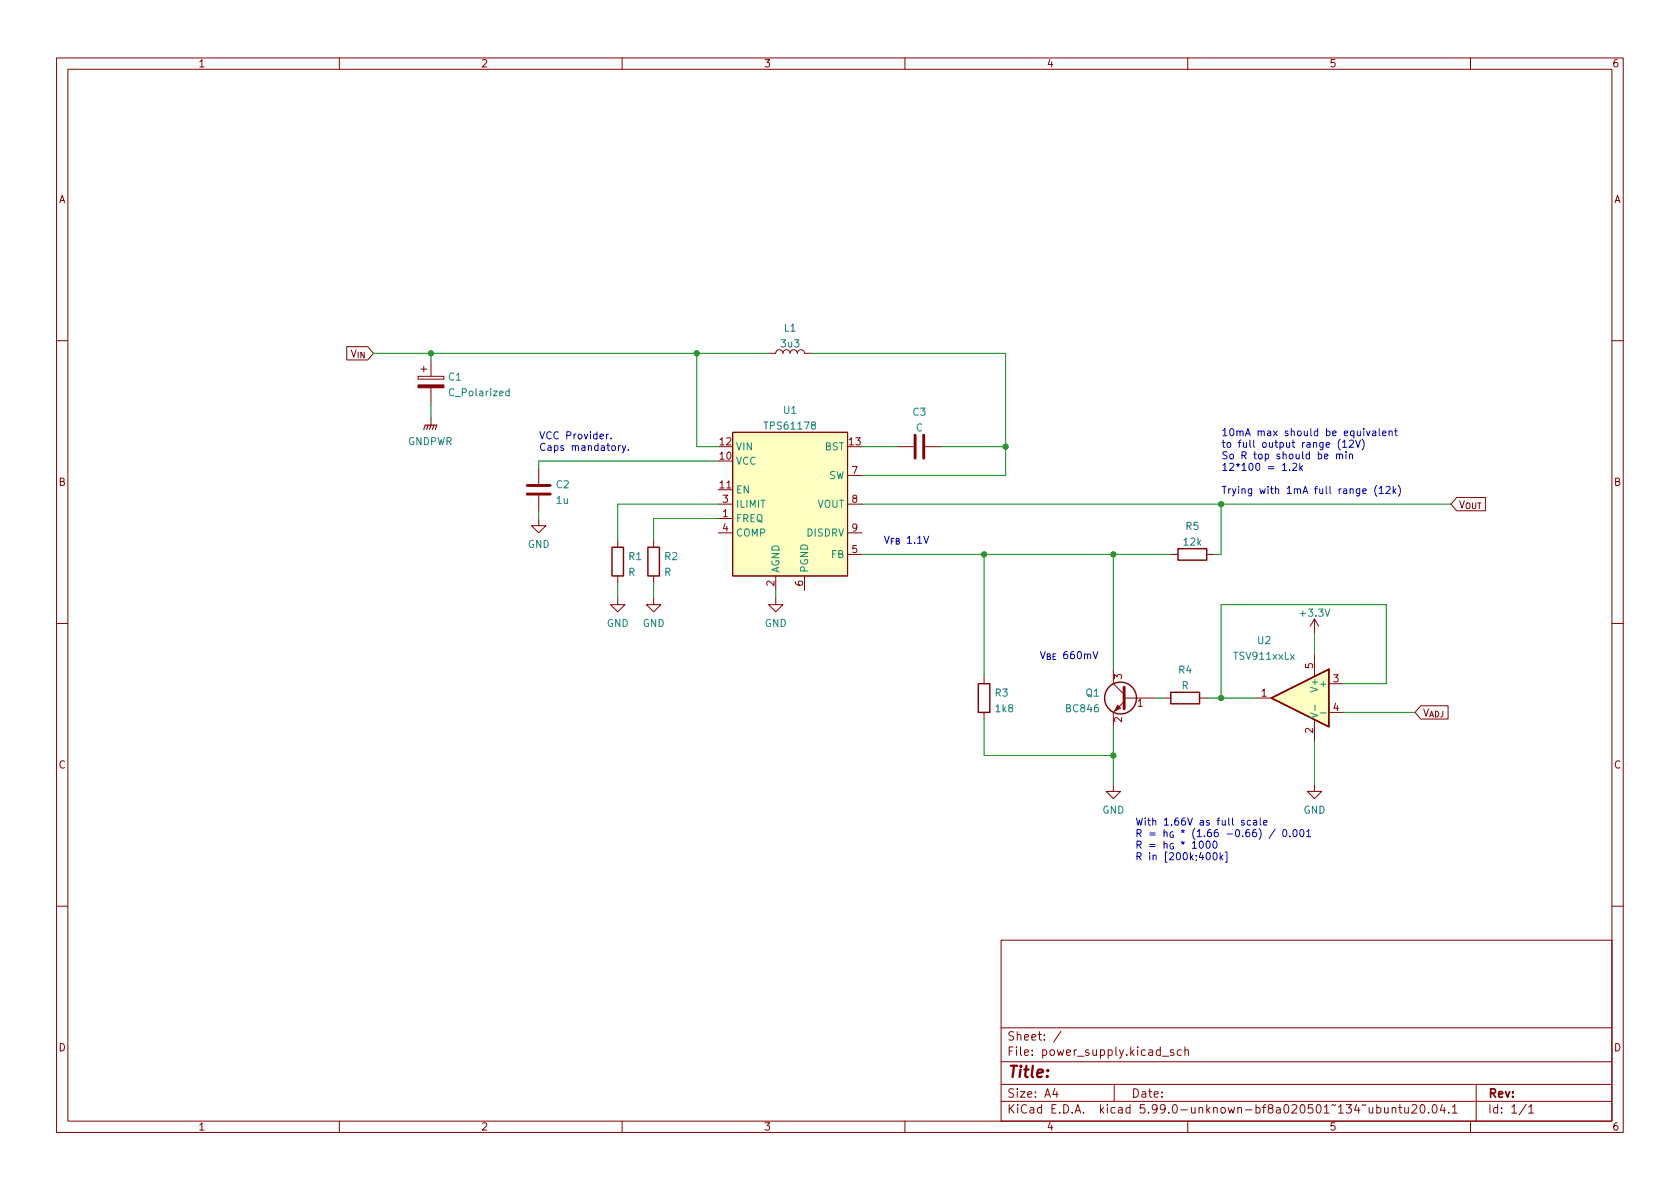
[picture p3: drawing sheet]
<svg xmlns="http://www.w3.org/2000/svg" width="297mm" height="210mm" viewBox="0 0 297 210" stroke-linecap="round" stroke-linejoin="round" font-family="sans-serif">
<path d="M0 .2h297v210.1h-297z" fill="#fff" stroke="#fff" stroke-width=".18"/>
<g fill="none" stroke="#840000" stroke-width=".18">
<path d="M10 10.2h277v190.1h-277zM12 12.2h273v186.1h-273zM60 10.2v2M110 10.2v2M160 10.2v2M210 10.2v2M260 10.2v2M10 60.2h2M61.3 61.3h3.7l1 1.2-1 1.2h-3.7zM62.1 61.9l.4 1.2 .5-1.2M63.3 62.3v1M64.4 62.3v1l-.6-1v1"/>
<path d="M73.9 66.5h4.6v.6h-4.6zM74.4 65.3h1M74.9 64.8v1M76.2 63.7v2.8M76.2 68.6v2.8M76.2 73.9v1.3M129.5 76.4h20.4v25.4h-20.4zM135.9 62.5h1.3a.64 .64 0 0 1 .6-.7 .64 .64 0 0 1 .6 .7 .64 .64 0 0 1 .7-.7 .64 .64 0 0 1 .6 .7 .64 .64 0 0 1 .6-.7 .64 .64 0 0 1 .7 .7 .64 .64 0 0 1 .6-.7 .64 .64 0 0 1 .6 .7h1.3M158.7 79h2.8M163.6 79h2.8M285 60.2h2M95.2 91.7v1.3h1.3l-1.3 1.2-1.2-1.2h1.2"/>
<path d="M95.2 82.8v2.8M95.2 87.6v2.8M109.2 95.5v1.3M115.6 95.5v1.3M127 91.7h2.5M127 86.6h2.5M127 89.1h2.5M127 94.2h2.5M149.9 98h2.5M149.9 89.1h2.5M149.9 94.2h2.5M149.9 84.1h2.5"/>
<path d="M207 98h1.3M213.4 98h1.2M257.6 88h5v2.3h-5l-1.1-1.2zM10 110.2h2M109.2 105.7v1.2h1.3l-1.3 1.3-1.3-1.3h1.3M109.2 101.8v1.3M115.6 105.7v1.2h1.2l-1.2 1.3-1.3-1.3h1.3M115.6 101.8v1.3M137.2 105.7v1.2h1.2l-1.2 1.3-1.3-1.3h1.3M137.2 101.8v2.6M142.2 101.8v2.6M174 119.6v1.3"/>
<path d="M196.8 118.4v2.5l2 1.9M232.4 109.5l-.8 1.2M232.4 109.5v2.5M232.4 115.8v3.8M232.4 109.5l.8 1.2M285 110.2h2M174 126v1.2M196.8 138.7v1.2h1.3l-1.3 1.3-1.2-1.3h1.2M198.8 124.1l-2 1.9v2.5M198.8 123.4h5.7M205.7 123.4h1.3M212.1 123.4h1.3"/>
<path d="M222.2 123.4h2.6M232.4 138.7v1.2h1.3l-1.3 1.3-1.3-1.3h1.3M232.4 127.2v3.9M234.9 120.9h2.6M234.9 126h2.6M251.2 124.8h4.8v2.4h-4.8l-1-1.2zM10 160.2h2M177 166.3h108v32h-108zM285 160.2h2M60 198.3v2M110 198.3v2M160 198.3v2"/>
<path d="M177 194.8h108M177 191.8h108M177 187.8h108M177 181.8h108M186.5 192.5l-.4 1h1M186.9 193v1M187.6 182.4l-1.3 1.9M197 191.8v3M205.5 186.8h1.1M207.5 185.7l-.4-.1-.2 .2 .1 .3 .5 .1v.4h-.6M208.9 185.7l-.5-.1-.3 .3v.4l.2 .3h.6M209.5 185.8l.2-.2 .4 .1v.9"/>
<path d="M209.5 185.1v1.5M210 198.3v2M243.4 195.9l.5-.1 .2 .3v.4l-.1 .3h-.6M243.4 195.3v1.5M244.8 195.8l.1 1h.3l.2-.1M245.4 195.8v1M246.1 196l.3-.2 .3 .1 .1 .9M246.1 195.8v1M247.3 195.8h.6M247.5 195.3v1.3l.4 .2M248.4 195.8v1h.4l.2-.1M249 195.8v1"/>
<path d="M249.6 195.5l.6-.2 .2 .2 .1 .3-.9 1h.9M251.3 195.4l.1-.1a.81 .81 0 0 1 .6 .7 .81 .81 0 0 1-.3 .8h-.1a.81 .81 0 0 1-.6-.6 .81 .81 0 0 1 .3-.8zM252.6 196.7v.1M253.4 195.5l.2-.2a.81 .81 0 0 1 .6 .7 .81 .81 0 0 1-.3 .8h-.2a.81 .81 0 0 1-.3-1.3zM255 195.3l-.3 1h.9M255.4 195.8v1M256.1 196.7v.1M256.8 195.8l.4-.5v1.5M256.8 196.8h.8M260 198.3v2M261 191.8v6.5M269.9 195.3l-1.3 1.9"/>
<path d="M270.3 195.8l.4-.5v1.5M270.3 196.8h.9"/>
</g>
<g fill="none" stroke="#840000" stroke-width=".25">
<path d="M108.2 96.8h2v5h-2zM114.6 96.8h2v5h-2zM208.3 97h5.1v2.1h-5.1zM173 120.9h2v5.1h-2zM207 122.4h5.1v2.1h-5.1zM224.8 123.4l10.1-5v10.1z"/>
<circle cx="198.1" cy="123.4" r="2.82"/>
</g>
<path d="M74.9 75.9l.3-.7h2l-.2 .7M75.7 75.2l-.3 .7M76.2 75.2l-.3 .7M76.7 75.2l-.2 .7" fill="none" stroke="#840000" stroke-width=".2"/>
<path d="M161.8 77v4M163.3 77v4M93.2 87.4h4.1M93.2 85.8h4.1M198.8 121.5v3.8" fill="none" stroke="#840000" stroke-width=".51"/>
<g fill="#ffffc2" stroke="#ffffc2" stroke-width=".18">
<path d="M224.8 123.4l10.1-5v10.1z"/>
<path d="M129.5 76.4h20.4v25.4h-20.4z"/>
</g>
<path d="M90 69.2h-.3l-.3 .2 .1 .5h.5M90 68.7v1.3M231.7 126.1l1.3 .4-1.3 .4M232.5 124.7v1M233.5 126.1h.9" fill="none" stroke="#008484" stroke-width=".18"/>
<g fill="#840000" stroke="#840000" stroke-width=".18">
<path d="M197.6 124.7l.5 .5-1 .5z"/>
<path d="M73.9 68.1h4.6v.5h-4.6z"/>
</g>
<g fill="none" stroke="#0000c2" stroke-width=".18">
<path d="M107.2 76.8v.8M107.6 76.8l-.4 .2M108 77.5v.1M109.4 78.8v.9M109.7 78.8l-.3 .3M110 78.8l.3 .9M110.6 78.8l-.4 1.2-.2 .1M111.1 79.5v.2M237 77.6a1.46 1.46 0 0 0 0 2M237.4 78.2l.3-.4v1.3M237.4 79.1h.7M238 79.9v.1"/>
<path d="M238.6 78l.5-.2 .2 .4-.8 .9h.8M239.7 77.8l.4 1.3 .4-1.3M240.8 77.6a1.46 1.46 0 0 1 0 2M241.6 76.2l.3 .9 .3-.9M242.7 76.3h.5l.1 .8M243.3 76.5l-.5 .1-.2 .2 .2 .3 .5-.1M243.9 75.8v1.1l.1 .2M244.5 76.6l.6-.1-.1-.2-.4-.1-.1 .2v.6h.5M245.6 76.3l.2-.1 .3 .1 .1 .8M245.6 76.2v.9M246.6 76.2h.5M246.8 75.8v1.1l.3 .2"/>
<path d="M228 83.1v.1M228.6 82l.4-.1 .3 .4-.8 .9h.8M229.8 81.9v1.3M229.9 82.7l.4 .5M230.3 82.3l-.5 .5M236.3 80.4l.2-.1 .3 .1v.7M236.3 80.3v.8M236.8 80.5l.2-.2 .3 .1 .1 .7M238 80.3v.8M238.6 80.4l.2-.1 .3 .1v.7M238.6 80.3v.8M241 86.9l.6-.2-.1-.2-.4-.1-.1 .2v.6h.5"/>
<path d="M243.4 85.8a1.46 1.46 0 0 0 0 2M243.9 86.4l.3-.4v1.3M243.9 87.3h.7M245.1 86.1l.4-.1 .3 .4-.8 .9h.8M246.3 86v1.3M246.5 86.8l.3 .5M246.8 86.4l-.5 .5M247.2 85.8a1.46 1.46 0 0 1 0 2M213.4 150.8h.2a.68 .68 0 0 1 .4 .6 .68 .68 0 0 1-.4 .6 .84 .84 0 0 1-.2-1.2zM214.6 150.9l.2-.1a.68 .68 0 0 1 .4 .6 .68 .68 0 0 1-.4 .6l-.2-.1-.1-.3zM214.6 148.8l.2-.1a.68 .68 0 0 1 .4 .7 .68 .68 0 0 1-.4 .6 .84 .84 0 0 1-.2-1.2zM215.7 150.8v1.2"/>
<path d="M215.9 151.6l.3 .4M216.2 151.2l-.5 .5M216.6 150.7h.3v1.8h-.3M220 145.1h-.3l-.2 .1v.2l.5 .2v.3h-.5M221.1 145.1h-.3l-.3 .2 .1 .6h.5M221.7 145.1h.4l.1 .8M222.2 145.4h-.4l-.2 .2 .2 .3h.4M222.8 144.6v1.1l.2 .2M223.4 145.5l.6-.1v-.3h-.4l-.2 .1 .1 .7h.5M227 146.7h.1a.68 .68 0 0 1 .4 .6 .68 .68 0 0 1-.4 .7 .84 .84 0 0 1-.1-1.3zM228.1 147.8v.2M228.8 146.7h.1a.68 .68 0 0 1 .4 .6 .68 .68 0 0 1-.4 .7 .84 .84 0 0 1-.1-1.3z"/>
<path d="M230 146.7h.1a.68 .68 0 0 1 .5 .6 .68 .68 0 0 1-.5 .7 .84 .84 0 0 1-.1-1.3zM231 147.1l.4-.4v1.3M231 148h.7"/>
</g>
<g fill="none" stroke="#008400" stroke-width=".18">
<path d="M66 62.5h69.9M76.2 62.5v1.2M76.2 71.4v2.5M123.2 62.5v16.5h3.8M143.5 62.5h34.3v21.6h-25.4M152.4 79h6.3M166.4 79h11.4M95.2 90.4v1.3M127 89.1h-17.8v6.4M127 91.7h-11.4v3.8M127 81.5h-31.8v1.3M152.4 98h54.6"/>
<path d="M152.4 89.1h104.1M174 98v21.6M196.8 98v20.4M215.9 89.1v8.9h-1.3M109.2 103.1v2.6M115.6 103.1v2.6M137.2 104.4v1.3M232.4 112v3.8M174 127.2v6.4h22.8M196.8 128.5v10.2M204.5 123.4h1.2M213.4 123.4h8.8"/>
<path d="M232.4 131.1v7.6M237.5 120.9h7.6v-14h-29.2v16.5M237.5 126h12.7"/>
</g>
<g fill="#008400" stroke="#008400" stroke-width=".18">
<circle cx="123.2" cy="62.5" r=".46"/>
<circle cx="177.8" cy="79" r=".46"/>
<circle cx="76.2" cy="62.5" r=".46"/>
<circle cx="215.9" cy="123.4" r=".46"/>
<circle cx="174" cy="98" r=".46"/>
<circle cx="196.8" cy="98" r=".46"/>
<circle cx="215.9" cy="89.1" r=".46"/>
<circle cx="196.8" cy="133.6" r=".46"/>
</g>
<text font-size="2.8" fill="#840000" x="178" y="190.6">Title:</text>
<g font-size="2.1" fill="#840000">
<text x="178" y="184">Sheet: /</text>
<text x="178" y="186.7">File: power_supply.kicad_sch</text>
<text x="178" y="196.9">KiCad E.D.A. kicad 5.99.0-unknown-bf8a020501~134~ubuntu20.04.1</text>
<text x="178" y="194.1">Size: A4</text>
<text x="200" y="194.1">Date:</text>
<text x="263" y="194.1">Rev:</text>
<text x="263" y="196.9">Id: 1/1</text>
</g>
<g font-size="1.8" fill="#840000">
<text x="35" y="11.9">1</text>
<text x="85" y="11.9">2</text>
<text x="135" y="11.9">3</text>
<text x="185" y="11.9">4</text>
<text x="235" y="11.9">5</text>
<text x="285" y="11.9">6</text>
<text x="10.3" y="35.9">A</text>
<text x="285.3" y="35.9">A</text>
<text x="127.3" y="81.3">10</text>
<text x="127.3" y="78.7">12</text>
<text x="150.1" y="78.7">13</text>
<text x="150.6" y="83.8">7</text>
<text x="10.3" y="85.9">B</text>
<text x="127.3" y="86.4">11</text>
<text x="127.8" y="88.9">3</text>
<text x="150.6" y="88.9">8</text>
<text x="257.9" y="89.9">V_{OUT}</text>
<text x="285.3" y="85.9">B</text>
<text x="127.8" y="91.4">1</text>
<text x="127.8" y="94">4</text>
<text x="150.6" y="94">9</text>
<text x="150.6" y="97.8">5</text>
<text x="136.9" y="103.6" transform="rotate(-90 136.9 103.6)">2</text>
<text x="142" y="103.6" transform="rotate(-90 142 103.6)">6</text>
<text x="232.2" y="118.2" transform="rotate(-90 232.2 118.2)">5</text>
<text x="198.4" y="120.1" transform="rotate(-90 198.4 120.1)">3</text>
<text x="201.1" y="125">1</text>
<text x="223" y="123.2">1</text>
<text x="235.7" y="120.6">3</text>
<text x="235.7" y="125.7">4</text>
<text x="198.4" y="127.7" transform="rotate(-90 198.4 127.7)">2</text>
<text x="232.2" y="129.6" transform="rotate(-90 232.2 129.6)">2</text>
<text x="251.5" y="126.7">V_{ADJ}</text>
<text x="10.3" y="135.9">C</text>
<text x="285.3" y="135.9">C</text>
<text x="10.3" y="185.9">D</text>
<text x="285.3" y="185.9">D</text>
<text x="35" y="199.9">1</text>
<text x="85" y="199.9">2</text>
<text x="135" y="199.9">3</text>
<text x="185" y="199.9">4</text>
<text x="235" y="199.9">5</text>
<text x="285" y="199.9">6</text>
</g>
<g font-size="1.8" fill="#008484">
<text x="138.7" y="58.6">L1</text>
<text x="138.2" y="61.4">3u3</text>
<text x="79.3" y="67.3">C1</text>
<text x="79.7" y="70.1">C_Polarized</text>
<text x="135.5" y="75.9">TPS61178</text>
<text x="138.6" y="73.2">U1</text>
<text x="161.4" y="73.5">C3</text>
<text x="161.9" y="76.3">C</text>
<text x="72" y="78.7">GNDPWR</text>
<text x="130" y="82.2">VCC</text>
<text x="130" y="79.6">VIN</text>
<text x="145.8" y="79.6">BST</text>
<text x="98.4" y="86.3">C2</text>
<text x="98.4" y="89.1">1u</text>
<text x="130" y="87.2">EN</text>
<text x="130" y="89.8">ILIMIT</text>
<text x="144.4" y="89.8">VOUT</text>
<text x="146.5" y="84.7">SW</text>
<text x="130" y="92.3">FREQ</text>
<text x="130" y="94.9">COMP</text>
<text x="142.7" y="94.9">DISDRV</text>
<text x="209.7" y="93.7">R5</text>
<text x="93.3" y="96.9">GND</text>
<text x="111.1" y="101.8">R</text>
<text x="111.2" y="99">R1</text>
<text x="117.4" y="101.8">R</text>
<text x="117.5" y="99">R2</text>
<text x="137.8" y="101.3" transform="rotate(-90 137.8 101.3)">AGND</text>
<text x="142.9" y="101.3" transform="rotate(-90 142.9 101.3)">PGND</text>
<text x="147" y="98.7">FB</text>
<text x="209.3" y="96.5">12k</text>
<text x="107.3" y="110.9">GND</text>
<text x="113.6" y="110.9">GND</text>
<text x="135.2" y="110.9">GND</text>
<text x="222.4" y="113.9">U2</text>
<text x="230.1" y="109">+3.3V</text>
<text x="208.4" y="119.1">R4</text>
<text x="218.3" y="116.7">TSV911xxLx</text>
<text x="176" y="123.2">R3</text>
<text x="176.1" y="125.9">1k8</text>
<text x="188.6" y="125.9">BC846</text>
<text x="192" y="123.2">Q1</text>
<text x="208.9" y="121.9">R</text>
<text x="233" y="122" transform="rotate(-90 233 122)">V+</text>
<text x="233.8" y="121.5">+</text>
<text x="194.9" y="143.9">GND</text>
<text x="230.4" y="143.9">GND</text>
</g>
<g font-size="1.8" fill="#0000c2">
<text x="95.2" y="77.7">VCC Provider.</text>
<text x="215.9" y="77.1">10mA max should be equivalent</text>
<text x="95.2" y="79.7">Caps mandatory.</text>
<text x="215.9" y="79.2">to full output range (12V)</text>
<text x="215.9" y="81.2">So R top should be min</text>
<text x="215.9" y="83.2">12*100 = 1.2k</text>
<text x="215.9" y="87.3">Trying with 1mA full range (12k)</text>
<text x="156.2" y="96.1">V_{FB} 1.1V</text>
<text x="182.1" y="116.5">V_{BE} 660mV</text>
<text x="200.7" y="146">With 1.66V as full scale</text>
<text x="200.7" y="148">R = h_{G} * (1.66 -0.66) / 0.001</text>
<text x="200.7" y="150.1">R = h_{G} * 1000</text>
<text x="200.7" y="152.1">R in [200k;400k]</text>
</g>
</svg>
